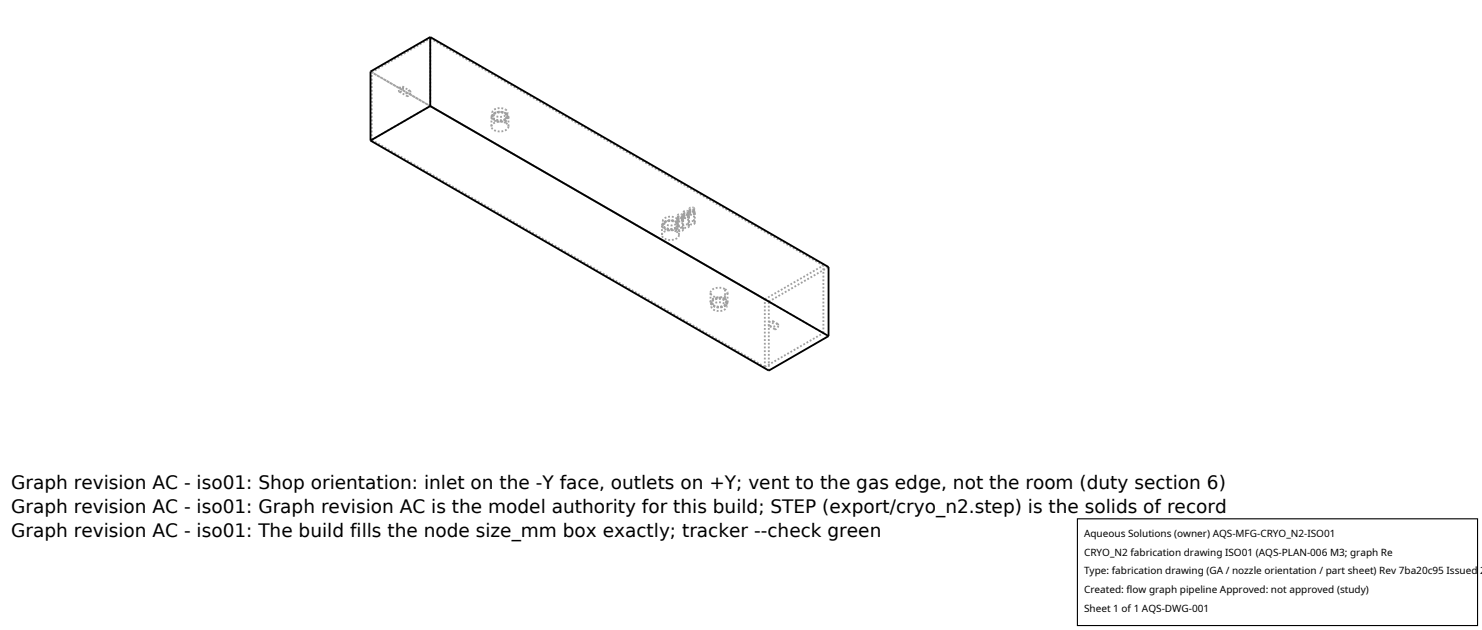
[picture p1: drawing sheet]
<svg xmlns="http://www.w3.org/2000/svg" width="212mm" height="90mm" viewBox="0 0 212 90" stroke-linecap="round" stroke-linejoin="round" font-family="sans-serif">
<g fill="none" stroke="#a0a0a0" stroke-width=".26" stroke-dasharray=".3 .3" stroke-linecap="butt">
<path d="M52.9 10.2l56.9 32.9M53.1 20v-9.7M53.1 10.3l8.3-4.8M53.1 20l8.3-4.9M57.1 13.1l-.1-.2v-.3l.3-.2h.2M57.1 13.1l1 .6M57.5 12.4l.1 .2M57.5 12.4l1 .6M57.6 12.6l-.2 .4-.3 .1M58.1 13.7l.3-.1 .2-.4M58.5 13h-.2l-.2 .2-.1 .3 .1 .2M58.6 13.2l-.1-.2"/>
<path d="M61.4 15.1v-9.6M70.2 16.7l.2-.4 .5-.3h.7l.7 .2M70.2 18.1l.2-.4 .5-.3h.7l.7 .2M70.2 16.7v1.4M70.3 16.6l.2-.4 .5-.2h.6l.6 .1M70.3 16.1l.2-.4 .5-.2 .6-.1 .6 .2M70.3 16.7l.2-.3 .5-.3h.6l.6 .1M70.3 16.7v-.1M70.4 16.6l.1-.3 .5-.3h.6l.6 .1M70.4 16.6l-.1-.5M72.2 16.1l.2 .3 .1 .2M72.2 16.2l.2 .2 .1 .3"/>
<path d="M72.2 15.6l.2 .2 .1 .3M72.2 16.1l.2 .2 .1 .3M72.3 16.2l.2 .2 .1 .3M72.3 17.6l.2 .2 .1 .3M72.3 16.2v1.4M72.5 16.6l-.3 .4-.7 .2-.8-.2-.2-.2-.1-.2M72.5 16.6v-.5M72.5 16.7l-.3 .4-.8 .2-.7-.1-.3-.3-.1-.2M72.5 16.7v-.1M72.5 16.1l-.3 .4-.8 .2-.7-.2-.4-.4M72.5 16.6l-.3 .4-.8 .2-.7-.2-.4-.4M72.6 16.7l-.1 .3-.3 .2-.8 .2-.8-.2-.3-.2-.1-.3"/>
<path d="M72.6 18.1l-.1 .2-.3 .3-.8 .2-.8-.2-.3-.2-.1-.3M72.6 16.7v1.4M94.5 32.2l.3-.4 .5-.3h.7l.6 .2M94.5 33.6l.3-.4 .5-.3h.7l.6 .2M94.5 32.2v1.4M94.7 32.1l.1-.4 .5-.2h.6l.6 .1M94.7 31.6l.1-.4 .5-.2h.7l.5 .1M94.7 32.2l.1-.3 .5-.3h.6l.6 .1M94.7 32.2v-.1M94.7 32.1l.2-.3 .4-.3h.7l.5 .1M94.7 32.1v-.5M96.5 31.6l.2 .3 .1 .2"/>
<path d="M96.5 31.7l.3 .3v.2M96.5 31.1l.3 .2v.3M96.5 31.6l.3 .3v.2M96.6 31.7l.3 .2 .1 .3M96.6 33.1l.3 .2 .1 .3M96.6 31.7v1.4M96.7 31.4l.3-.2h.4M96.7 32.8l.3-.3 .4 .1M96.7 31.4v1.4M96.8 31.1l.2-.2 .4 .1M96.8 30.8l.2-.2h.4M96.8 32.1l-.3 .4-.7 .2-.8-.2-.3-.4"/>
<path d="M96.8 32.1v-.5M96.8 31.4l.2-.2 .4 .1M96.8 31.4v-.3M96.8 31.1l.2-.1h.4M96.8 31.1v-.3M96.8 32.2l-.3 .4-.7 .2-.8-.2-.2-.2-.1-.2M96.8 32.2v-.1M96.8 31.6l-.3 .4-.7 .2-.8-.2-.3-.4M96.8 32.1l-.3 .4-.7 .2-.8-.2-.2-.2-.1-.2M97 32.2l-.1 .3-.3 .2-.8 .2-.9-.2-.3-.2-.1-.3M97 33.6l-.1 .2-.2 .2-.9 .3-.9-.2-.3-.3-.1-.2M97 32.2v1.4"/>
<path d="M97.4 31l.1 .1M97.4 31.3l.1 .1M97.4 30.6l.1 .2M97.4 31.2l.2 .2M97.4 32.6l.2 .2M97.4 31.2v1.4M97.5 31.1l-.3 .2-.4-.2M97.5 31.1v-.3M97.5 31.4l-.3 .2-.4-.2M97.5 31.4v-.3M97.5 30.8l-.3 .2-.3-.1-.1-.1M97.6 30.9l.2-.2h.5"/>
<path d="M97.6 32.3l.2-.2h.5M97.6 30.9v1.4M97.6 31.4l-.1 .2h-.3h-.3l-.2-.2M97.6 32.8l-.1 .1-.3 .1h-.3l-.2-.2M97.6 31.4v1.4M97.6 30.6l.2-.1h.4M97.6 30.3l.3-.2h.3M97.7 30.9l.1-.2 .4 .1M97.7 30.9l-.1-.3M97.7 30.6l.1-.1h.4M97.7 30.6l-.1-.3M98.2 30.5l.1 .1"/>
<path d="M98.2 30.8l.1 .1M98.2 30.1l.1 .2M98.3 30.7l.1 .2M98.3 32.1l.1 .2M98.3 30.7v1.4M98.3 30.6l-.3 .2-.3-.2M98.3 30.6v-.3M98.3 30.9l-.3 .2-.3-.2M98.3 30.9v-.3M98.3 30.3l-.3 .2-.2-.1-.2-.1M98.3 30.6l-.3 .2h-.2l-.2-.2M98.4 30.4l.3-.2 .4 .1"/>
<path d="M98.4 31.8l.3-.2h.4M98.4 30.4v1.4M98.4 30.9l-.1 .2-.3 .1-.3-.1-.1-.2M98.4 32.3l-.1 .2h-.3h-.3l-.1-.2M98.4 30.9v1.4M98.5 30.2l.2-.2h.4M98.5 29.8l.2-.2 .4 .1M98.5 30.4l.2-.1h.3M98.5 30.4v-.2M98.5 30.2l.2-.2h.3M98.5 30.2v-.4M99 30l.1 .2"/>
<path d="M99 30.3l.1 .1M99.1 29.7l.1 .1M99.1 30l.1 .2M99.1 30.3l.1 .1M99.1 31.6l.1 .2M99.1 30.3v1.3M99.1 30.2l-.3 .1-.3-.1M99.1 30.2l.1-.4M99.1 30.4l-.3 .2-.3-.2M99.1 30.4l.1-.2M99.2 29.8l-.4 .2-.3-.2M99.2 30.2l-.4 .2-.2-.1-.1-.1"/>
<path d="M99.2 30.4l-.1 .2-.3 .1-.3-.1-.1-.2M99.2 31.8l-.1 .2-.3 .1-.3-.1-.1-.2M99.2 30.4v1.4M117.6 37.9l-56.2-32.4M101.5 43.2l.2-.4 .5-.3h.7l.7 .2M101.5 41.8l.2-.4 .5-.3h.7l.7 .2M101.5 43.2v-1.4M101.6 43.3l.3 .4 .7 .2 .8-.2 .3-.2 .1-.2M101.6 43.8l.3 .4 .7 .2 .8-.1 .3-.3 .1-.2M101.6 43.1l.1 .3 .2 .2 .8 .2 .8-.2 .2-.2 .1-.3M101.6 43.1v.2M101.6 43.3l.3 .4 .8 .2 .7-.2 .3-.2v-.2"/>
<path d="M101.6 43.3v.5M103.4 42.8l-.5-.1h-.6l-.5 .2-.2 .4M103.5 42.7l-.6-.1h-.6l-.5 .2-.2 .3M103.5 43.3l-.6-.1h-.6l-.5 .2-.2 .4M103.5 42.8l-.6-.1h-.6l-.5 .2-.2 .4M103.6 42.7l.2 .2 .1 .3M103.6 41.3l.2 .2 .1 .3M103.6 42.7v-1.4M103.7 43.3l-.3-.5M103.7 43.3l.1 .5M103.8 43.1l-.3-.4M103.8 43.1v.2"/>
<path d="M103.8 43.8l-.3-.5M103.8 43.3l-.3-.5M103.9 43.2l-.1 .2-.2 .2-.8 .3-.9-.2-.3-.2-.1-.3M103.9 41.8l-.3 .4-.8 .3-.9-.2-.3-.2-.1-.3M103.9 43.2v-1.4M109.2 52.4v-9.7M109.2 42.7l8.4-4.8M109.2 52.4l8.4-4.8M109.2 52.4l-56.1-32.4M109.2 42.7l-56.1-32.4M109.8 52.9v-9.8M109.8 43.1l8.5-5"/>
<path d="M109.9 46.6l-.1-.3 .1-.3 .2-.2h.2M110.3 45.8l.1 .2M110.4 46l-.2 .5-.3 .1M110.6 47l.4-.1 .2-.4M110.6 47l-.7-.4M111.1 46.3h-.3l-.2 .2v.3v.2M111.1 46.3l-.8-.5M111.2 46.5l-.1-.2M117.6 47.6v-9.7M117.6 47.6l-56.2-32.5"/>
</g>
<path d="M61.4 5.3l-8.5 4.9v9.9M61.4 15.1l56.9 32.9M61.4 15.1l-8.5 5M61.4 5.3l56.9 32.8v9.9M61.4 5.3v9.8M52.9 20.1l56.9 32.8 8.5-4.9" fill="none" stroke="#000" stroke-width=".26"/>
<path d="M153.9 74.1h57.1v15.2h-57.1z" fill="#fff" stroke="#000" stroke-width=".16"/>
<g font-size="2.6">
<text x="1.6" y="69.8">Graph revision AC - iso01: Shop orientation: inlet on the -Y face, outlets on +Y; vent to the gas edge, not the room (duty section 6)</text>
<text x="1.6" y="73.3">Graph revision AC - iso01: Graph revision AC is the model authority for this build; STEP (export/cryo_n2.step) is the solids of record</text>
<text x="1.6" y="76.7">Graph revision AC - iso01: The build fills the node size_mm box exactly; tracker --check green</text>
</g>
<g font-size="1.4">
<text x="154.8" y="76.6">Aqueous Solutions (owner) AQS-MFG-CRYO_N2-ISO01</text>
<text x="154.8" y="79.3">CRYO_N2 fabrication drawing ISO01 (AQS-PLAN-006 M3; graph Re</text>
<text x="154.8" y="82">Type: fabrication drawing (GA / nozzle orientation / part sheet) Rev 7ba20c95 Issued 2</text>
<text x="154.8" y="84.7">Created: flow graph pipeline Approved: not approved (study)</text>
<text x="154.8" y="87.4">Sheet 1 of 1 AQS-DWG-001</text>
</g>
</svg>
